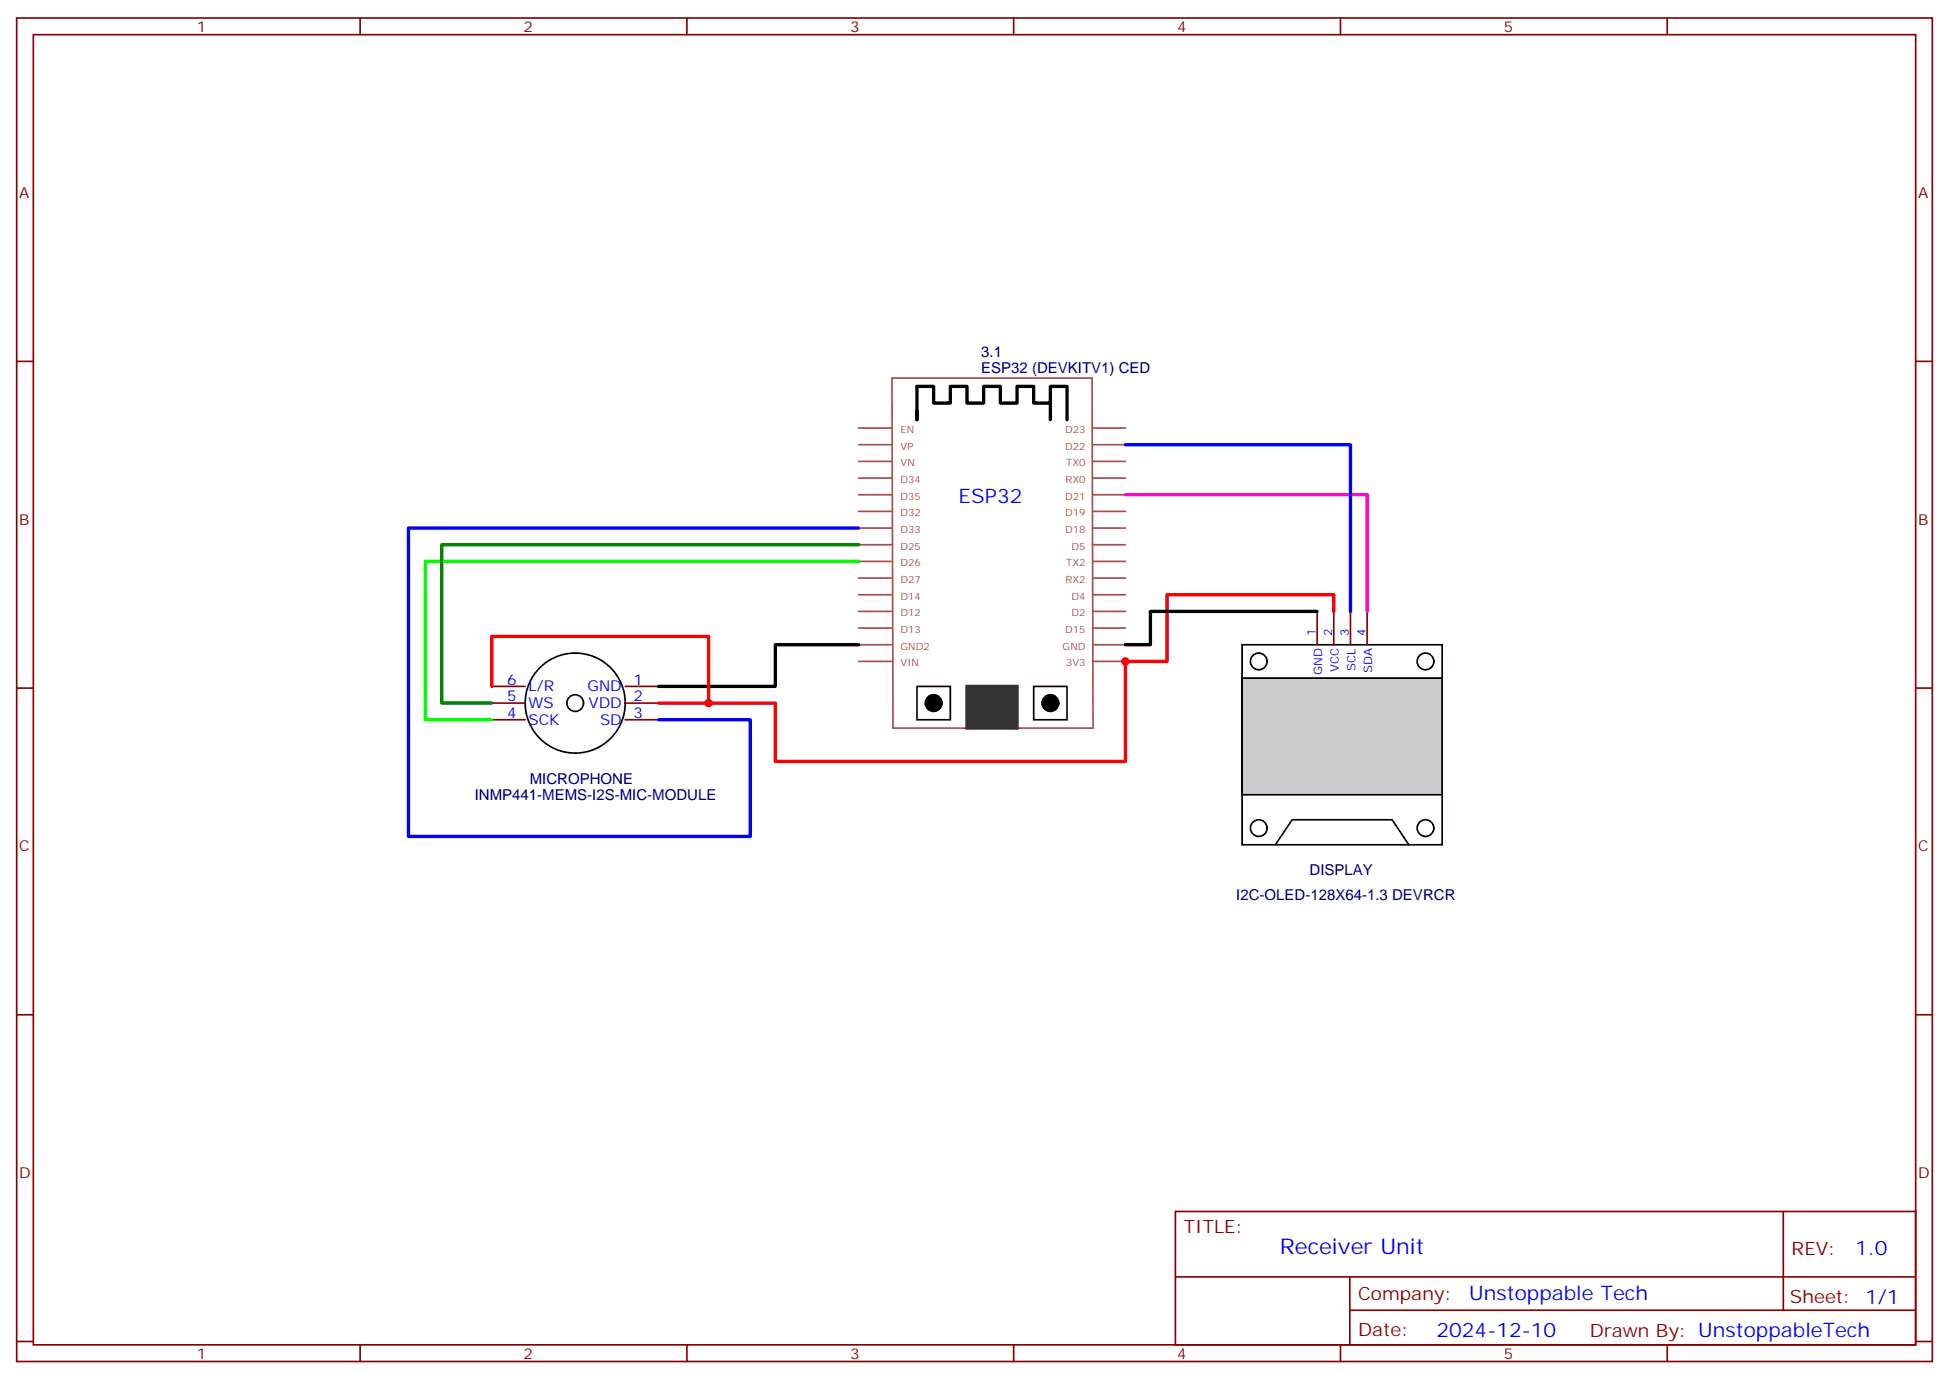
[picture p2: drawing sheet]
<svg xmlns="http://www.w3.org/2000/svg" width="412mm" height="292mm" viewBox="0 0 412 292" stroke-linecap="round" stroke-linejoin="round" font-family="sans-serif">
<g fill="none" stroke="#870000" stroke-width=".35">
<path d="M3.5 3.8h405.4v284.3h-405.4zM7.1 7.3h398.2v277.3h-398.2zM76.2 3.8v3.5M145.3 3.8v3.5M214.5 3.8v3.5M283.6 3.8v3.5M352.8 3.8v3.5M3.5 76.5h3.6M405.3 76.5h3.6M278.7 129.4v7.1M282.2 129.4v7.1M285.8 129.4v7.1"/>
<path d="M289.3 129.4v7.1M3.5 145.6h3.6M405.3 145.6h3.6M3.5 214.8h3.6M405.3 214.8h3.6M248.7 256.4h156.6v28.2h-156.6zM377.3 256.4v20.9M248.7 270.2h156.5M285.6 277.3h119.6M285.6 270.2v14.2M3.5 283.9h3.6M76.2 284.6v3.5"/>
<path d="M145.3 284.6v3.5M214.5 284.6v3.5M283.6 284.6v3.5M352.8 284.6v3.5M405.3 283.9h3.6"/>
</g>
<g fill="none" stroke="#a64a4a" stroke-width=".35">
<path d="M181.7 97.6h6.9M181.7 94.1h6.9M181.7 90.6h6.9M188.7 80h42.4l.2 74.1h-42.3zM231.2 97.6h6.9M231.2 94.1h6.9M231.2 90.6h6.9M181.7 118.8h6.9M181.7 115.3h6.9M181.7 111.8h6.9M181.7 108.2h6.9M181.7 104.7h6.9"/>
<path d="M181.7 101.2h6.9M231.2 118.8h6.9M231.2 115.3h6.9M231.2 111.8h6.9M231.2 108.2h6.9M231.2 104.7h6.9M231.2 101.2h6.9M181.7 140h6.9M181.7 136.5h6.9M181.7 132.9h6.9M181.7 129.4h6.9M181.7 125.9h6.9"/>
<path d="M181.7 122.3h6.9M231.2 140h6.9M231.2 136.5h6.9M231.2 132.9h6.9M231.2 129.4h6.9M231.2 125.9h6.9M231.2 122.3h6.9"/>
</g>
<path d="M204.6 145.3h10.6v8.8h-10.6z" fill="#333" stroke="#333" stroke-width=".71"/>
<path d="M262.8 136.5h42.4v42.3h-42.4zM194 145.3h7.1v7h-7.1zM218.7 145.3h7.1v7h-7.1z" fill="none" stroke="#000" stroke-width=".35"/>
<g fill="#000" stroke="#000" stroke-width=".35">
<circle cx="197.6" cy="148.8" r="1.76"/>
<circle cx="222.2" cy="148.8" r="1.76"/>
</g>
<path d="M194 87.1v1.7v-7h3.6v3.5h3.5v-3.5h3.5v3.5h3.5v-3.5h3.6v3.5h3.5v-3.5h3.5v3.5h3.5v-3.5h3.6v7M222.2 85.3v3.5" fill="none" stroke="#000" stroke-width=".71"/>
<path d="M262.8 143.5h42.4v24.7h-42.4z" fill="#ccc" stroke="#000" stroke-width=".35"/>
<g fill="none" stroke="#000" stroke-width=".35">
<path d="M269.9 178.8l3.5-5.3h21.2l3.5 5.3"/>
<circle cx="266.3" cy="140" r="1.76"/>
<circle cx="301.6" cy="140" r="1.76"/>
<circle cx="121.7" cy="148.8" r="10.6"/>
<circle cx="121.7" cy="148.8" r="1.76"/>
<circle cx="266.3" cy="175.3" r="1.76"/>
<circle cx="301.6" cy="175.3" r="1.76"/>
</g>
<path d="M104.1 145.3h7M104.1 148.8h7M104.1 152.3h7M132.3 145.3h7M132.3 148.8h7M132.3 152.3h7" fill="none" stroke="#870000" stroke-width=".35"/>
<path d="M238.1 104.7h51.2v24.7" fill="none" stroke="#f0f" stroke-width=".71"/>
<path d="M238.1 94.1h47.7v35.3M181.7 111.8h-95.3v65.2h72.3v-24.7h-19.4" fill="none" stroke="#00f" stroke-width=".71"/>
<path d="M282.2 129.4v-3.5h-35.3v14.1h-8.8v21.1h-74.1v-12.3h-24.7M104.1 145.3v-10.6h45.8v14.1" fill="none" stroke="#f00" stroke-width=".71"/>
<path d="M181.7 136.5h-17.7v8.8h-24.7M278.7 129.4h-35.3v7.1h-5.3" fill="none" stroke="#000" stroke-width=".71"/>
<path d="M181.7 118.8h-91.7v33.5h14.1" fill="none" stroke="#0f0" stroke-width=".71"/>
<path d="M181.7 115.3h-88.2v33.5h10.6" fill="none" stroke="#008700" stroke-width=".71"/>
<g fill="#c00">
<circle cx="238.1" cy="140" r=".88"/>
<circle cx="149.9" cy="148.8" r=".88"/>
</g>
<text font-size="4.6" fill="#00f" x="270.8" y="265.4">Receiver Unit</text>
<g font-size="4.2" fill="#00f">
<text x="202.8" y="106.5">ESP32</text>
<text x="392.5" y="265.7">1.0</text>
<text x="310.9" y="275.2">Unstoppable Tech</text>
<text x="304" y="283">2024-12-10</text>
</g>
<g font-size="3.9" fill="#800">
<text x="250.5" y="261">TITLE:</text>
<text x="379.1" y="265.7">REV:</text>
<text x="287.4" y="275.2">Company:</text>
<text x="378.7" y="275.8">Sheet: 1/1</text>
<text x="287.4" y="282.9">Date:</text>
<text x="336.4" y="282.9">Drawn By: UnstoppableTech</text>
</g>
<g font-size="3.2" fill="#800">
<text x="41.6" y="6.8">1</text>
<text x="110.8" y="6.8">2</text>
<text x="179.9" y="6.8">3</text>
<text x="249.1" y="6.8">4</text>
<text x="318.2" y="6.8">5</text>
<text x="4.1" y="41.9">A</text>
<text x="405.9" y="41.9">A</text>
<text x="4.1" y="111.1">B</text>
<text x="405.9" y="111.1">B</text>
<text x="4.1" y="180.2">C</text>
<text x="405.9" y="180.2">C</text>
<text x="4.1" y="249.3">D</text>
<text x="405.9" y="249.3">D</text>
<text x="41.6" y="287.6">1</text>
<text x="110.8" y="287.6">2</text>
<text x="179.9" y="287.6">3</text>
<text x="249.1" y="287.6">4</text>
<text x="318.2" y="287.6">5</text>
</g>
<g font-size="3.2" fill="#000080">
<text x="207.6" y="75.6">3.1</text>
<text x="207.6" y="79">ESP32 (DEVKITV1) CED</text>
<text x="112.1" y="165.8">MICROPHONE</text>
<text x="100.4" y="169.4">INMP441-MEMS-I2S-MIC-MODULE</text>
<text x="277.1" y="185.2">DISPLAY</text>
<text x="261.6" y="190.5">I2C-OLED-128X64-1.3 DEVRCR</text>
</g>
<g font-size="3.2" fill="#00f">
<text x="107.3" y="148.4">5</text>
<text x="107.3" y="144.9">6</text>
<text x="111.8" y="149.9">WS</text>
<text x="111.8" y="146.3">L/R</text>
<text x="124.3" y="146.3">GND</text>
<text x="124.5" y="149.9">VDD</text>
<text x="134.1" y="144.9">1</text>
<text x="134.1" y="148.4">2</text>
<text x="107.3" y="152">4</text>
<text x="111.8" y="153.4">SCK</text>
<text x="127" y="153.4">SD</text>
<text x="134.1" y="152">3</text>
</g>
<g font-size="2.5" fill="#00f">
<text x="278.3" y="134.7" transform="rotate(-90 278.3 134.7)">1</text>
<text x="281.9" y="134.7" transform="rotate(-90 281.9 134.7)">2</text>
<text x="285.4" y="134.7" transform="rotate(-90 285.4 134.7)">3</text>
<text x="288.9" y="134.7" transform="rotate(-90 288.9 134.7)">4</text>
<text x="279.8" y="142.8" transform="rotate(-90 279.8 142.8)">GND</text>
<text x="283.3" y="142.3" transform="rotate(-90 283.3 142.3)">VCC</text>
<text x="286.8" y="141.9" transform="rotate(-90 286.8 141.9)">SCL</text>
<text x="290.3" y="142.4" transform="rotate(-90 290.3 142.4)">SDA</text>
</g>
<g font-size="2.1" fill="#a54b4b">
<text x="190.6" y="95.2">VP</text>
<text x="190.6" y="91.6">EN</text>
<text x="225.4" y="95.2">D22</text>
<text x="225.4" y="91.6">D23</text>
<text x="190.6" y="98.7">VN</text>
<text x="225.6" y="98.7">TX0</text>
<text x="190.6" y="105.7">D35</text>
<text x="190.6" y="102.2">D34</text>
<text x="225.4" y="105.7">D21</text>
<text x="225.4" y="102.2">RX0</text>
<text x="190.6" y="112.8">D33</text>
<text x="190.6" y="109.3">D32</text>
<text x="225.4" y="112.8">D18</text>
<text x="225.4" y="109.3">D19</text>
<text x="190.6" y="119.9">D26</text>
<text x="190.6" y="116.3">D25</text>
<text x="225.6" y="119.9">TX2</text>
<text x="226.7" y="116.3">D5</text>
<text x="190.6" y="123.4">D27</text>
<text x="225.4" y="123.4">RX2</text>
<text x="190.6" y="130.4">D12</text>
<text x="190.6" y="126.9">D14</text>
<text x="226.7" y="130.4">D2</text>
<text x="226.7" y="126.9">D4</text>
<text x="190.6" y="137.5">GND2</text>
<text x="190.6" y="134">D13</text>
<text x="224.8" y="137.5">GND</text>
<text x="225.4" y="134">D15</text>
<text x="190.6" y="141">VIN</text>
<text x="225.6" y="141">3V3</text>
</g>
</svg>
